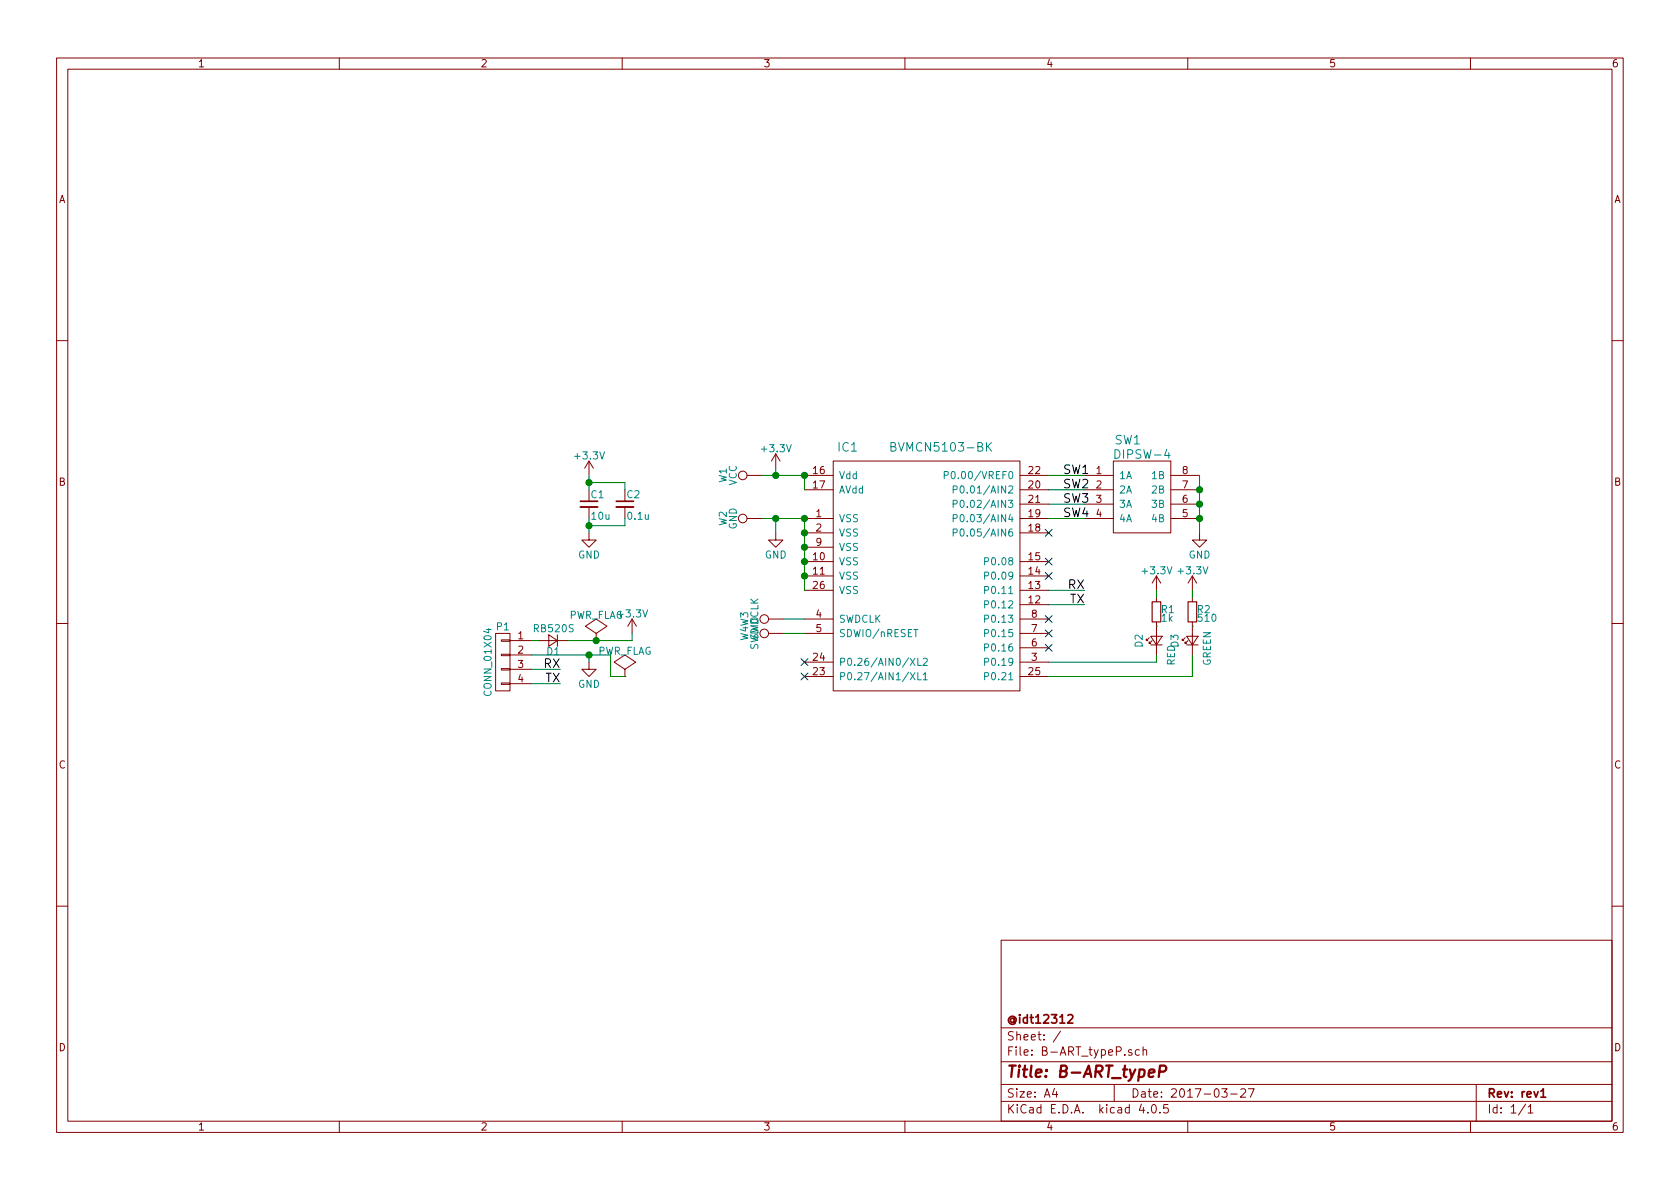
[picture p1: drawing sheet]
EESchema Schematic File Version 2
LIBS:B-ART
LIBS:power
LIBS:device
LIBS:transistors
LIBS:conn
LIBS:linear
LIBS:regul
LIBS:74xx
LIBS:cmos4000
LIBS:adc-dac
LIBS:memory
LIBS:xilinx
LIBS:microcontrollers
LIBS:dsp
LIBS:microchip
LIBS:analog_switches
LIBS:motorola
LIBS:texas
LIBS:intel
LIBS:audio
LIBS:interface
LIBS:digital-audio
LIBS:philips
LIBS:display
LIBS:cypress
LIBS:siliconi
LIBS:opto
LIBS:atmel
LIBS:contrib
LIBS:valves
EELAYER 25 0
EELAYER END
$Descr A4 11693 8268
encoding utf-8
Sheet 1 1
Title "B-ART_typeP"
Date "2017-03-27"
Rev "rev1"
Comp "@idt12312"
Comment1 ""
Comment2 ""
Comment3 ""
Comment4 ""
$EndDescr
$Comp
L CONN_01X04 P1
U 1 1
P 3500 4600
F 0 "P1" H 3500 4850 50  0000 C CNN
F 1 "CONN_01X04" V 3600 4600 50  0000 C CNN
F 2 "Pin_Headers:Pin_Header_Straight_1x04" H 3500 4600 50  0001 C CNN
F 3 "" H 3500 4600 50  0000 C CNN
	1    3500 4600
	-1   0    0    -1  
$EndComp
Wire Wire Line
	3700 4650 3900 4650
Wire Wire Line
	3700 4750 3900 4750
Text Label 3900 4650 2    60   ~ 0
RX
Text Label 3900 4750 2    60   ~ 0
TX
$Comp
L GND #PWR01
U 1 1
P 4100 4600
F 0 "#PWR01" H 4100 4350 50  0001 C CNN
F 1 "GND" H 4100 4450 50  0000 C CNN
F 2 "" H 4100 4600 50  0000 C CNN
F 3 "" H 4100 4600 50  0000 C CNN
	1    4100 4600
	1    0    0    -1  
$EndComp
Wire Wire Line
	3700 4550 4250 4550
Wire Wire Line
	4100 4550 4100 4600
$Comp
L +3.3V #PWR02
U 1 1
P 4400 4400
F 0 "#PWR02" H 4400 4250 50  0001 C CNN
F 1 "+3.3V" H 4400 4540 50  0000 C CNN
F 2 "" H 4400 4400 50  0000 C CNN
F 3 "" H 4400 4400 50  0000 C CNN
	1    4400 4400
	1    0    0    -1  
$EndComp
Wire Wire Line
	4400 4450 4400 4400
Wire Wire Line
	3950 4450 4400 4450
$Comp
L D_Small D1
U 1 1
P 3850 4450
F 0 "D1" H 3800 4530 50  0000 L CNN
F 1 "RB520S" H 3700 4370 50  0000 L CNN
F 2 "Diodes_SMD:D_0603" V 3850 4450 50  0001 C CNN
F 3 "" V 3850 4450 50  0000 C CNN
	1    3850 4450
	-1   0    0    1   
$EndComp
Wire Wire Line
	3750 4450 3700 4450
$Comp
L +3.3V #PWR03
U 1 1
P 4100 3300
F 0 "#PWR03" H 4100 3150 50  0001 C CNN
F 1 "+3.3V" H 4100 3440 50  0000 C CNN
F 2 "" H 4100 3300 50  0000 C CNN
F 3 "" H 4100 3300 50  0000 C CNN
	1    4100 3300
	1    0    0    -1  
$EndComp
$Comp
L GND #PWR04
U 1 1
P 4100 3700
F 0 "#PWR04" H 4100 3450 50  0001 C CNN
F 1 "GND" H 4100 3550 50  0000 C CNN
F 2 "" H 4100 3700 50  0000 C CNN
F 3 "" H 4100 3700 50  0000 C CNN
	1    4100 3700
	1    0    0    -1  
$EndComp
$Comp
L C_Small C1
U 1 1
P 4100 3500
F 0 "C1" H 4110 3570 50  0000 L CNN
F 1 "10u" H 4110 3420 50  0000 L CNN
F 2 "Capacitors_SMD:C_0603" H 4100 3500 50  0001 C CNN
F 3 "" H 4100 3500 50  0000 C CNN
	1    4100 3500
	1    0    0    -1  
$EndComp
$Comp
L C_Small C2
U 1 1
P 4350 3500
F 0 "C2" H 4360 3570 50  0000 L CNN
F 1 "0.1u" H 4360 3420 50  0000 L CNN
F 2 "Capacitors_SMD:C_0603" H 4350 3500 50  0001 C CNN
F 3 "" H 4350 3500 50  0000 C CNN
	1    4350 3500
	1    0    0    -1  
$EndComp
Wire Wire Line
	4100 3300 4100 3400
Wire Wire Line
	4100 3350 4350 3350
Wire Wire Line
	4350 3350 4350 3400
Connection ~ 4100 3350
Wire Wire Line
	4100 3600 4100 3700
Wire Wire Line
	4100 3650 4350 3650
Wire Wire Line
	4350 3650 4350 3600
Connection ~ 4100 3650
$Comp
L PWR_FLAG #FLG05
U 1 1
P 4150 4450
F 0 "#FLG05" H 4150 4545 50  0001 C CNN
F 1 "PWR_FLAG" H 4150 4630 50  0000 C CNN
F 2 "" H 4150 4450 50  0000 C CNN
F 3 "" H 4150 4450 50  0000 C CNN
	1    4150 4450
	1    0    0    -1  
$EndComp
$Comp
L PWR_FLAG #FLG06
U 1 1
P 4350 4700
F 0 "#FLG06" H 4350 4795 50  0001 C CNN
F 1 "PWR_FLAG" H 4350 4880 50  0000 C CNN
F 2 "" H 4350 4700 50  0000 C CNN
F 3 "" H 4350 4700 50  0000 C CNN
	1    4350 4700
	1    0    0    -1  
$EndComp
Wire Wire Line
	4350 4700 4250 4700
Wire Wire Line
	4250 4700 4250 4550
Connection ~ 4100 4550
Connection ~ 4150 4450
$Comp
L BVMCN5103-BK IC1
U 1 1
P 6450 4000
F 0 "IC1" H 5900 4900 60  0000 C CNN
F 1 "BVMCN5103-BK" H 6550 4900 60  0000 C CNN
F 2 "B-ART:BVMCN5103-BK" H 6300 3800 60  0001 C CNN
F 3 "" H 6300 3800 60  0001 C CNN
	1    6450 4000
	1    0    0    -1  
$EndComp
Text Label 7550 4100 2    60   ~ 0
RX
Text Label 7550 4200 2    60   ~ 0
TX
$Comp
L LED_Small D2
U 1 1
P 8050 4450
F 0 "D2" H 8000 4575 50  0000 L CNN
F 1 "RED" H 7875 4350 50  0000 L CNN
F 2 "LEDs:LED_0603" V 8050 4450 50  0001 C CNN
F 3 "" V 8050 4450 50  0000 C CNN
	1    8050 4450
	0    -1   -1   0   
$EndComp
$Comp
L R_Small R1
U 1 1
P 8050 4250
F 0 "R1" H 8080 4270 50  0000 L CNN
F 1 "1k" H 8080 4210 50  0000 L CNN
F 2 "Resistors_SMD:R_0603" H 8050 4250 50  0001 C CNN
F 3 "" H 8050 4250 50  0000 C CNN
	1    8050 4250
	1    0    0    -1  
$EndComp
$Comp
L +3.3V #PWR07
U 1 1
P 8050 4100
F 0 "#PWR07" H 8050 3950 50  0001 C CNN
F 1 "+3.3V" H 8050 4240 50  0000 C CNN
F 2 "" H 8050 4100 50  0000 C CNN
F 3 "" H 8050 4100 50  0000 C CNN
	1    8050 4100
	1    0    0    -1  
$EndComp
$Comp
L LED_Small D3
U 1 1
P 8300 4450
F 0 "D3" H 8250 4575 50  0000 L CNN
F 1 "GREEN" H 8125 4350 50  0000 L CNN
F 2 "LEDs:LED_0603" V 8300 4450 50  0001 C CNN
F 3 "" V 8300 4450 50  0000 C CNN
	1    8300 4450
	0    -1   -1   0   
$EndComp
$Comp
L R_Small R2
U 1 1
P 8300 4250
F 0 "R2" H 8330 4270 50  0000 L CNN
F 1 "510" H 8330 4210 50  0000 L CNN
F 2 "Resistors_SMD:R_0603" H 8300 4250 50  0001 C CNN
F 3 "" H 8300 4250 50  0000 C CNN
	1    8300 4250
	1    0    0    -1  
$EndComp
$Comp
L +3.3V #PWR08
U 1 1
P 8300 4100
F 0 "#PWR08" H 8300 3950 50  0001 C CNN
F 1 "+3.3V" H 8300 4240 50  0000 C CNN
F 2 "" H 8300 4100 50  0000 C CNN
F 3 "" H 8300 4100 50  0000 C CNN
	1    8300 4100
	1    0    0    -1  
$EndComp
$Comp
L GND #PWR09
U 1 1
P 5400 3700
F 0 "#PWR09" H 5400 3450 50  0001 C CNN
F 1 "GND" H 5400 3550 50  0000 C CNN
F 2 "" H 5400 3700 50  0000 C CNN
F 3 "" H 5400 3700 50  0000 C CNN
	1    5400 3700
	1    0    0    -1  
$EndComp
$Comp
L +3.3V #PWR010
U 1 1
P 5400 3250
F 0 "#PWR010" H 5400 3100 50  0001 C CNN
F 1 "+3.3V" H 5400 3390 50  0000 C CNN
F 2 "" H 5400 3250 50  0000 C CNN
F 3 "" H 5400 3250 50  0000 C CNN
	1    5400 3250
	1    0    0    -1  
$EndComp
NoConn ~ 5600 4600
NoConn ~ 5600 4700
NoConn ~ 7300 3700
NoConn ~ 7300 3900
NoConn ~ 7300 4000
NoConn ~ 7300 4300
NoConn ~ 7300 4400
NoConn ~ 7300 4500
$Comp
L DIPSW-4 SW1
U 1 1
P 7950 3450
F 0 "SW1" V 7550 3350 60  0000 C CNN
F 1 "DIPSW-4" V 7650 3450 60  0000 C CNN
F 2 "B-ART:DIPSW-4P" H 7950 3450 60  0001 C CNN
F 3 "" H 7950 3450 60  0001 C CNN
	1    7950 3450
	0    1    1    0   
$EndComp
$Comp
L GND #PWR011
U 1 1
P 8350 3700
F 0 "#PWR011" H 8350 3450 50  0001 C CNN
F 1 "GND" H 8350 3550 50  0000 C CNN
F 2 "" H 8350 3700 50  0000 C CNN
F 3 "" H 8350 3700 50  0000 C CNN
	1    8350 3700
	1    0    0    -1  
$EndComp
Text Label 7400 3300 0    60   ~ 0
SW1
Text Label 7400 3400 0    60   ~ 0
SW2
Text Label 7400 3500 0    60   ~ 0
SW3
Text Label 7400 3600 0    60   ~ 0
SW4
Wire Wire Line
	7300 4100 7550 4100
Wire Wire Line
	7300 4200 7550 4200
Wire Wire Line
	8050 4100 8050 4150
Wire Wire Line
	8050 4350 8050 4350
Wire Wire Line
	7300 4600 8050 4600
Wire Wire Line
	8050 4600 8050 4550
Wire Wire Line
	8300 4100 8300 4150
Wire Wire Line
	8300 4350 8300 4350
Wire Wire Line
	8300 4550 8300 4700
Wire Wire Line
	8300 4700 7300 4700
Wire Wire Line
	5600 3600 5600 4100
Wire Wire Line
	5300 3600 5600 3600
Wire Wire Line
	5400 3600 5400 3700
Connection ~ 5600 3600
Connection ~ 5600 3700
Connection ~ 5600 3800
Connection ~ 5600 3900
Connection ~ 5600 4000
Wire Wire Line
	5600 3300 5600 3400
Wire Wire Line
	5300 3300 5600 3300
Wire Wire Line
	5400 3300 5400 3250
Connection ~ 5600 3300
Wire Wire Line
	8350 3300 8350 3700
Connection ~ 8350 3400
Connection ~ 8350 3500
Connection ~ 8350 3600
Wire Wire Line
	7300 3300 7550 3300
Wire Wire Line
	7300 3400 7550 3400
Wire Wire Line
	7300 3500 7550 3500
Wire Wire Line
	7300 3600 7550 3600
$Comp
L TEST_1P W3
U 1 1
P 5450 4300
F 0 "W3" H 5450 4570 50  0000 C CNN
F 1 "SWDCLK" H 5450 4500 50  0000 C CNN
F 2 "B-ART:test_th_pad" H 5650 4300 50  0001 C CNN
F 3 "" H 5650 4300 50  0000 C CNN
	1    5450 4300
	0    -1   -1   0   
$EndComp
$Comp
L TEST_1P W4
U 1 1
P 5450 4400
F 0 "W4" H 5450 4670 50  0000 C CNN
F 1 "SWDIO" H 5450 4600 50  0000 C CNN
F 2 "B-ART:test_th_pad" H 5650 4400 50  0001 C CNN
F 3 "" H 5650 4400 50  0000 C CNN
	1    5450 4400
	0    -1   -1   0   
$EndComp
Wire Wire Line
	5450 4400 5600 4400
Wire Wire Line
	5600 4300 5450 4300
$Comp
L TEST_1P W1
U 1 1
P 5300 3300
F 0 "W1" H 5300 3570 50  0000 C CNN
F 1 "VCC" H 5300 3500 50  0000 C CNN
F 2 "B-ART:test_th_pad" H 5500 3300 50  0001 C CNN
F 3 "" H 5500 3300 50  0000 C CNN
	1    5300 3300
	0    -1   -1   0   
$EndComp
$Comp
L TEST_1P W2
U 1 1
P 5300 3600
F 0 "W2" H 5300 3870 50  0000 C CNN
F 1 "GND" H 5300 3800 50  0000 C CNN
F 2 "B-ART:test_th_pad" H 5500 3600 50  0001 C CNN
F 3 "" H 5500 3600 50  0000 C CNN
	1    5300 3600
	0    -1   -1   0   
$EndComp
Connection ~ 5400 3600
Connection ~ 5400 3300
$EndSCHEMATC
